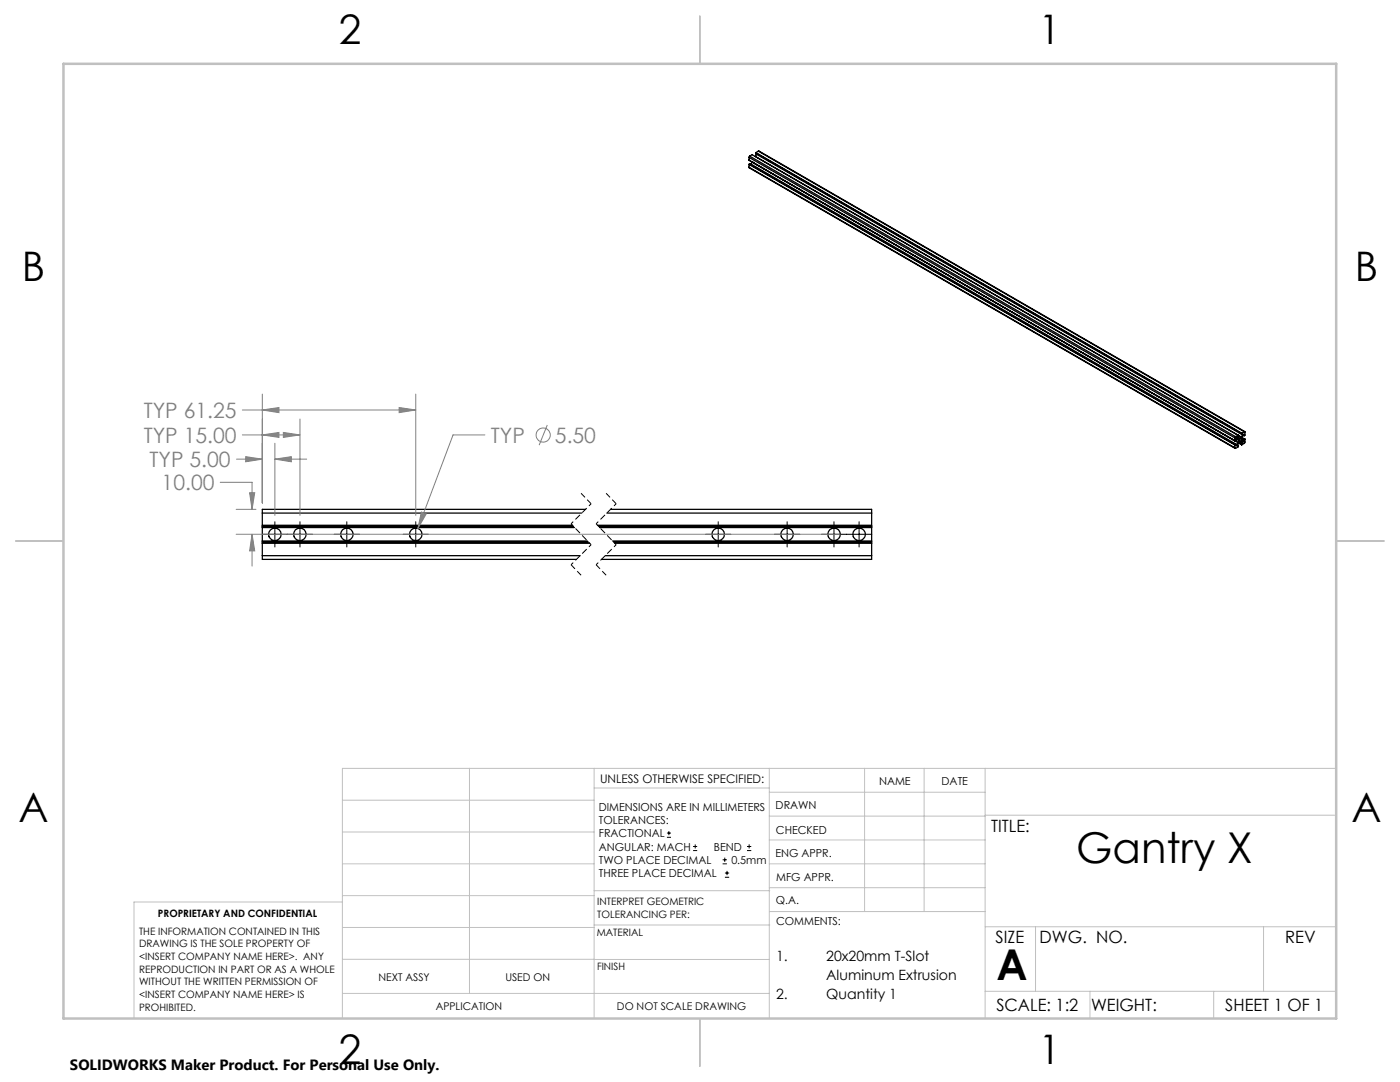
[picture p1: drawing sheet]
<svg xmlns="http://www.w3.org/2000/svg" width="279mm" height="216mm" viewBox="0 0 279 216" stroke-linecap="round" stroke-linejoin="round" font-family="sans-serif">
<g fill="none" stroke="#000" stroke-width=".25">
<path d="M149.5 33.4l97 56.1M149.5 31.4l97 56M149.5 32l97 56M149.5 31.4v.6M149.5 32.8v.6M149.5 32h.1M149.5 32.8l97 56M149.5 33.4l97 56M149.5 32.7v.1M149.5 32.7l97 56M149.5 32.7l.2-.1 97 56M149.6 31.2l-.1 .2"/>
<path d="M149.6 31.2l97 55.9M149.6 31.2l.5-.3 97.6 56.3M150.1 32.3h.1M150.1 32.3l97 56M150.1 32.3l-.2 .5M150.7 31.2h.1M150.8 30.5l97 56M150.8 30.5v.2l97 56M150.8 30.4v.1M150.8 30.4l97 56M151 30.8l-.3 .4M151.3 30.2l97.1 55.9"/>
<path d="M151.3 30.2l-.5 .2M151.3 30.2l97 55.9M246.5 87.4v.5M246.5 88.8v.6M246.5 87.9v.1M246.5 88.7v.1M246.5 88l.2-.1 .1-.4 .3 .2v.6M246.6 87.1l-.1 .3M246.6 87.1l.6-.2-.3 .4 .3 .2 .5-.3M246.7 88.6l-.2 .1M246.7 88.6v.3l.1-.1M246.7 88.7l.1 .1"/>
<path d="M246.9 88.8l.3 .1M247 87.1l.1 .1M247.1 88.3l-.3 .5M247.2 88.9l-.1 .3-.5 .3-.1-.1M247.2 86.9l.1 .2-.4 .2M247.2 87.8l.1 .1M247.3 87.7l-.1 .2M247.3 88.3l.5 .2M247.4 87.6l.1-.1a.34 .34 0 0 1 .2 .4 .34 .34 0 0 1-.5 .2zM247.6 88.2l.4 .2M247.8 88.7v.1M247.8 86.5v.2"/>
<path d="M247.8 88.5v.2M247.8 86.7l.2-.2v.2M247.8 88.7l-.6-.3 .6 .4M247.8 86.4v.1M247.8 87.3v.6l.3 .2 .2-.1M247.8 87.5l.5 .2M247.8 87.3l.6 .3M247.8 87.7l.5 .3M247.9 86.6l.1 .1M248 88.4l-.2 .1M248 88.4v-.2l-.3-.1-.5 .3-.3 .6 .3-.1M248 86.7l-.3 .5"/>
<path d="M248.1 86.9l.2 .1M248.3 87v-.3l-.5 .6M248.3 87.7v.3M248.3 86.1h.2v.7l-.2 .2M248.3 86.1l-.5 .3M248.4 87.6v.8l-.6 .4M248.4 87.6l-.1 .1M52.4 110.9v.7h62.6M52.4 110.9h63.4M52.4 108.4h65.3M52.4 108.2h65M52.4 105.1h62.1"/>
<path d="M52.4 104.8h61.8M52.4 102.4h63.7M52.4 107.9h64.8M52.4 105.3h62.3M52.4 102.4v8.5M116.9 101.6h-64.5v.8M119.2 104.8h54.8M119.5 105.1h54.5M119.7 105.3h54.3M120.8 110.9h53.2M121.1 102.4h52.9M121.8 101.6h52.2v.8"/>
<path d="M122.2 107.9h51.8M122.4 108.2h51.6M122.7 108.4h51.3M174 110.9v.7h-53.9M174 102.4v8.5"/>
<circle cx="54.9" cy="106.6" r="1.26"/>
<circle cx="59.8" cy="106.6" r="1.24"/>
<circle cx="69.2" cy="106.6" r="1.24"/>
<circle cx="83" cy="106.6" r="1.26"/>
<circle cx="143.3" cy="106.6" r="1.26"/>
<circle cx="157.1" cy="106.6" r="1.24"/>
<circle cx="166.5" cy="106.6" r="1.24"/>
<circle cx="171.4" cy="106.6" r="1.26"/>
</g>
<g fill="none" stroke="#808080" stroke-width=".2">
<path d="M52.4 78.6v21.8M83 78.6v24.2M44 96.2h6.3v5.4M47.2 91.6h5.2M48.4 86.8h11.5M48.4 81.8h34.6M49 91.1l3.4 .5-3.4 .5zM49.8 98.3h1l-.5 3.3zM52.4 86.8l3.3-.5v1zM52.4 81.8l3.3-.5v1zM54.9 91.6l3.2-.5v1zM54.9 88.4v14.4"/>
<path d="M54.9 91.6h6.3M56.6 86.3l3.3 .5-3.3 .5zM59.9 83.6v19.2M79.7 81.3l3.3 .5-3.3 .5zM96.8 86.8h-6.4l-7 18.6M109.2 84.8l-1.6 4M47.1 106.6h120.6M47.1 101.6h4M50.3 106.6l.5 3.3h-1zM50.3 106.6v6.4M84.1 102.2l1 .4-1.7 2.8z"/>
<circle cx="108.4" cy="86.8" r="1.42"/>
</g>
<g fill="none" stroke="#000" stroke-width=".2">
<path d="M52.3 106.6h10.1M54.9 104.1v5M59.9 104.1v5M66.7 106.6h5.1M69.2 104.1v5M80.5 106.6h5M83 104.1v5M140.8 106.6h5M143.3 104.1v5M154.6 106.6h5M157.1 104.1v5M163.9 106.6h10.1"/>
<path d="M166.4 104.1v5M171.4 104.1v5M133.1 167.1h.8M133.1 166.2h.8M133.5 165.8v.9M138.3 169.7h.8M138.3 168.9h.8M138.7 168.5v.8M144.2 172.4h.9M144.2 171.6h.9M144.6 171.1v.9M144.7 175h.8"/>
<path d="M144.7 174.2h.8M145.1 173.8v.8M149.1 169.7h.8M149.1 168.9h.8M149.5 168.5v.8"/>
</g>
<path d="M116 98.4l2 2.1M121 98.4l2 2.1M114 112.7l2 2.1M119 112.7l2 2.1" fill="none" stroke="#000" stroke-width=".2" stroke-dasharray="1.3 .6" stroke-dashoffset=".1" stroke-linecap="butt"/>
<path d="M118 100.5l-4 4M118 108.7l-4 4M123 100.5l-4 4M123 108.7l-4 4" fill="none" stroke="#000" stroke-width=".2" stroke-dasharray="1.3 .6" stroke-dashoffset=".7" stroke-linecap="butt"/>
<path d="M114 104.5l4 4.2M119 104.5l4 4.2" fill="none" stroke="#000" stroke-width=".2" stroke-dasharray="1.3 .6" stroke-dashoffset=".6" stroke-linecap="butt"/>
<g fill="none" stroke="#c0c0c0" stroke-width=".2">
<path d="M68.3 159.7h50.3M93.7 153.3v44.9M118.6 153.3v49.9M118.6 157.2h34.9M153.5 153.3v49.9M153.5 158.1h43.1M172.5 153.3v28.6M184.4 153.3v28.6M196.6 153.3v49.9M266.7 153.3h-198.4v49.9M68.3 178.7h50.3M68.3 172.4h50.3"/>
<path d="M68.3 166h50.3M68.3 180h-41.6v23.2M118.6 177.7h35M153.5 167.6h43.1M153.5 162.8h43.1M153.5 172.4h43.1M153.5 177.1h43.1M196.6 162.7h70.1M68.3 198.2h85.2M68.3 191.4l85.2 .1M68.3 185.1h50.3M118.6 184.6h35"/>
<path d="M153.6 181.9h43M196.6 197.8h70.1M196.6 184.9h70.1M206.7 184.9v12.9M217.5 197.8v5.4M242.2 197.8v5.4M252.2 184.9v12.9"/>
</g>
<path d="M139.7 3.2v9.5M3.1 107.9h9.6M266.7 107.9h9.5M139.7 203.2v9.6" fill="none" stroke="#c0c0c0" stroke-width=".25"/>
<path d="M12.7 12.7h254v190.5h-254z" fill="none" stroke="#c0c0c0" stroke-width=".5"/>
<path d="M49 91.1l3.4 .5-3.4 .5zM54.9 91.6l3.2-.5v1zM52.4 86.8l3.3-.5v1zM56.6 86.3l3.3 .5-3.3 .5zM79.7 81.3l3.3 .5-3.3 .5zM52.4 81.8l3.3-.5v1zM84.1 102.2l-.7 3.2 1.7-2.8zM50.3 106.6l.5 3.3h-1zM49.8 98.3h1l-.5 3.3z" fill="#808080"/>
<g font-size="8.5">
<text x="214.8" y="172.1">Gantry X</text>
<text x="198.9" y="195.5">A</text>
</g>
<g font-size="8.1">
<text x="67.6" y="8.9">2</text>
<text x="207.3" y="8.9">1</text>
<text x="4.4" y="56.2">B</text>
<text x="270.4" y="56.2">B</text>
<text x="3.7" y="164.1">A</text>
<text x="269.7" y="164.1">A</text>
<text x="67.6" y="212.4">2</text>
<text x="207.3" y="212.4">1</text>
</g>
<g font-size="4.2" fill="#808080">
<text x="28.7" y="83.4">TYP 61.25</text>
<text x="28.7" y="88.4">TYP 15.00</text>
<text x="98" y="88.3">TYP</text>
<text x="110.7" y="88.3">5.50</text>
<text x="29.8" y="93.2">TYP 5.00</text>
<text x="32.3" y="97.8">10.00</text>
</g>
<g font-size="3.4">
<text x="197.8" y="166">TITLE:</text>
<text x="198.7" y="188.1">SIZE</text>
<text x="207.5" y="188.1">DWG. NO.</text>
<text x="256.5" y="188.2">REV</text>
<text x="198.8" y="201.7">SCALE: 1:2</text>
<text x="217.7" y="201.8">WEIGHT:</text>
<text x="244.5" y="201.7">SHEET 1 OF 1</text>
</g>
<text font-size="3" x="14" y="213.5">SOLIDWORKS Maker Product. For Personal Use Only.</text>
<g font-size="2.8">
<text x="154.9" y="191.8">1.</text>
<text x="164.9" y="191.8">20x20mm T-Slot</text>
<text x="164.9" y="195.6">Aluminum Extrusion</text>
<text x="154.9" y="199.4">2.</text>
<text x="164.9" y="199.4">Quantity 1</text>
</g>
<text font-size="2.4" x="119.8" y="156.2">UNLESS OTHERWISE SPECIFIED:</text>
<g font-size="2.2">
<text x="119.5" y="161.8">DIMENSIONS ARE IN MILLIMETERS</text>
<text x="154.8" y="161.4">DRAWN</text>
<text x="175.4" y="156.6">NAME</text>
<text x="187.9" y="156.7">DATE</text>
<text x="119.5" y="164.4">TOLERANCES:</text>
<text x="119.5" y="167.1">FRACTIONAL</text>
<text x="154.9" y="166.3">CHECKED</text>
<text x="119.5" y="169.7">ANGULAR: MACH</text>
<text x="119.5" y="172.4">TWO PLACE DECIMAL</text>
<text x="142.5" y="169.7">BEND</text>
<text x="146" y="172.4">0.5mm</text>
<text x="154.8" y="171">ENG APPR.</text>
<text x="119.5" y="175">THREE PLACE DECIMAL</text>
<text x="154.9" y="175.7">MFG APPR.</text>
<text x="154.9" y="180.4">Q.A.</text>
<text x="154.9" y="184.6">COMMENTS:</text>
</g>
<g font-size="2.1">
<text x="75.5" y="195.7">NEXT ASSY</text>
<text x="100.9" y="195.7">USED ON</text>
<text x="86.9" y="201.5">APPLICATION</text>
<text x="123.1" y="201.6">DO NOT SCALE DRAWING</text>
</g>
<g font-size="2">
<text x="31.5" y="182.9">PROPRIETARY AND CONFIDENTIAL</text>
<text x="119.2" y="180.6">INTERPRET GEOMETRIC</text>
<text x="119.2" y="183.1">TOLERANCING PER:</text>
<text x="27.8" y="186.5">THE INFORMATION CONTAINED IN THIS</text>
<text x="27.8" y="189">DRAWING IS THE SOLE PROPERTY OF</text>
<text x="27.8" y="191.6">&lt;INSERT COMPANY NAME HERE&gt;. ANY</text>
<text x="119.1" y="186.7">MATERIAL</text>
<text x="27.8" y="194.1">REPRODUCTION IN PART OR AS A WHOLE</text>
<text x="27.8" y="196.6">WITHOUT THE WRITTEN PERMISSION OF</text>
<text x="119.1" y="193.5">FINISH</text>
<text x="27.8" y="199.1">&lt;INSERT COMPANY NAME HERE&gt; IS</text>
<text x="27.8" y="201.7">PROHIBITED.</text>
</g>
</svg>
